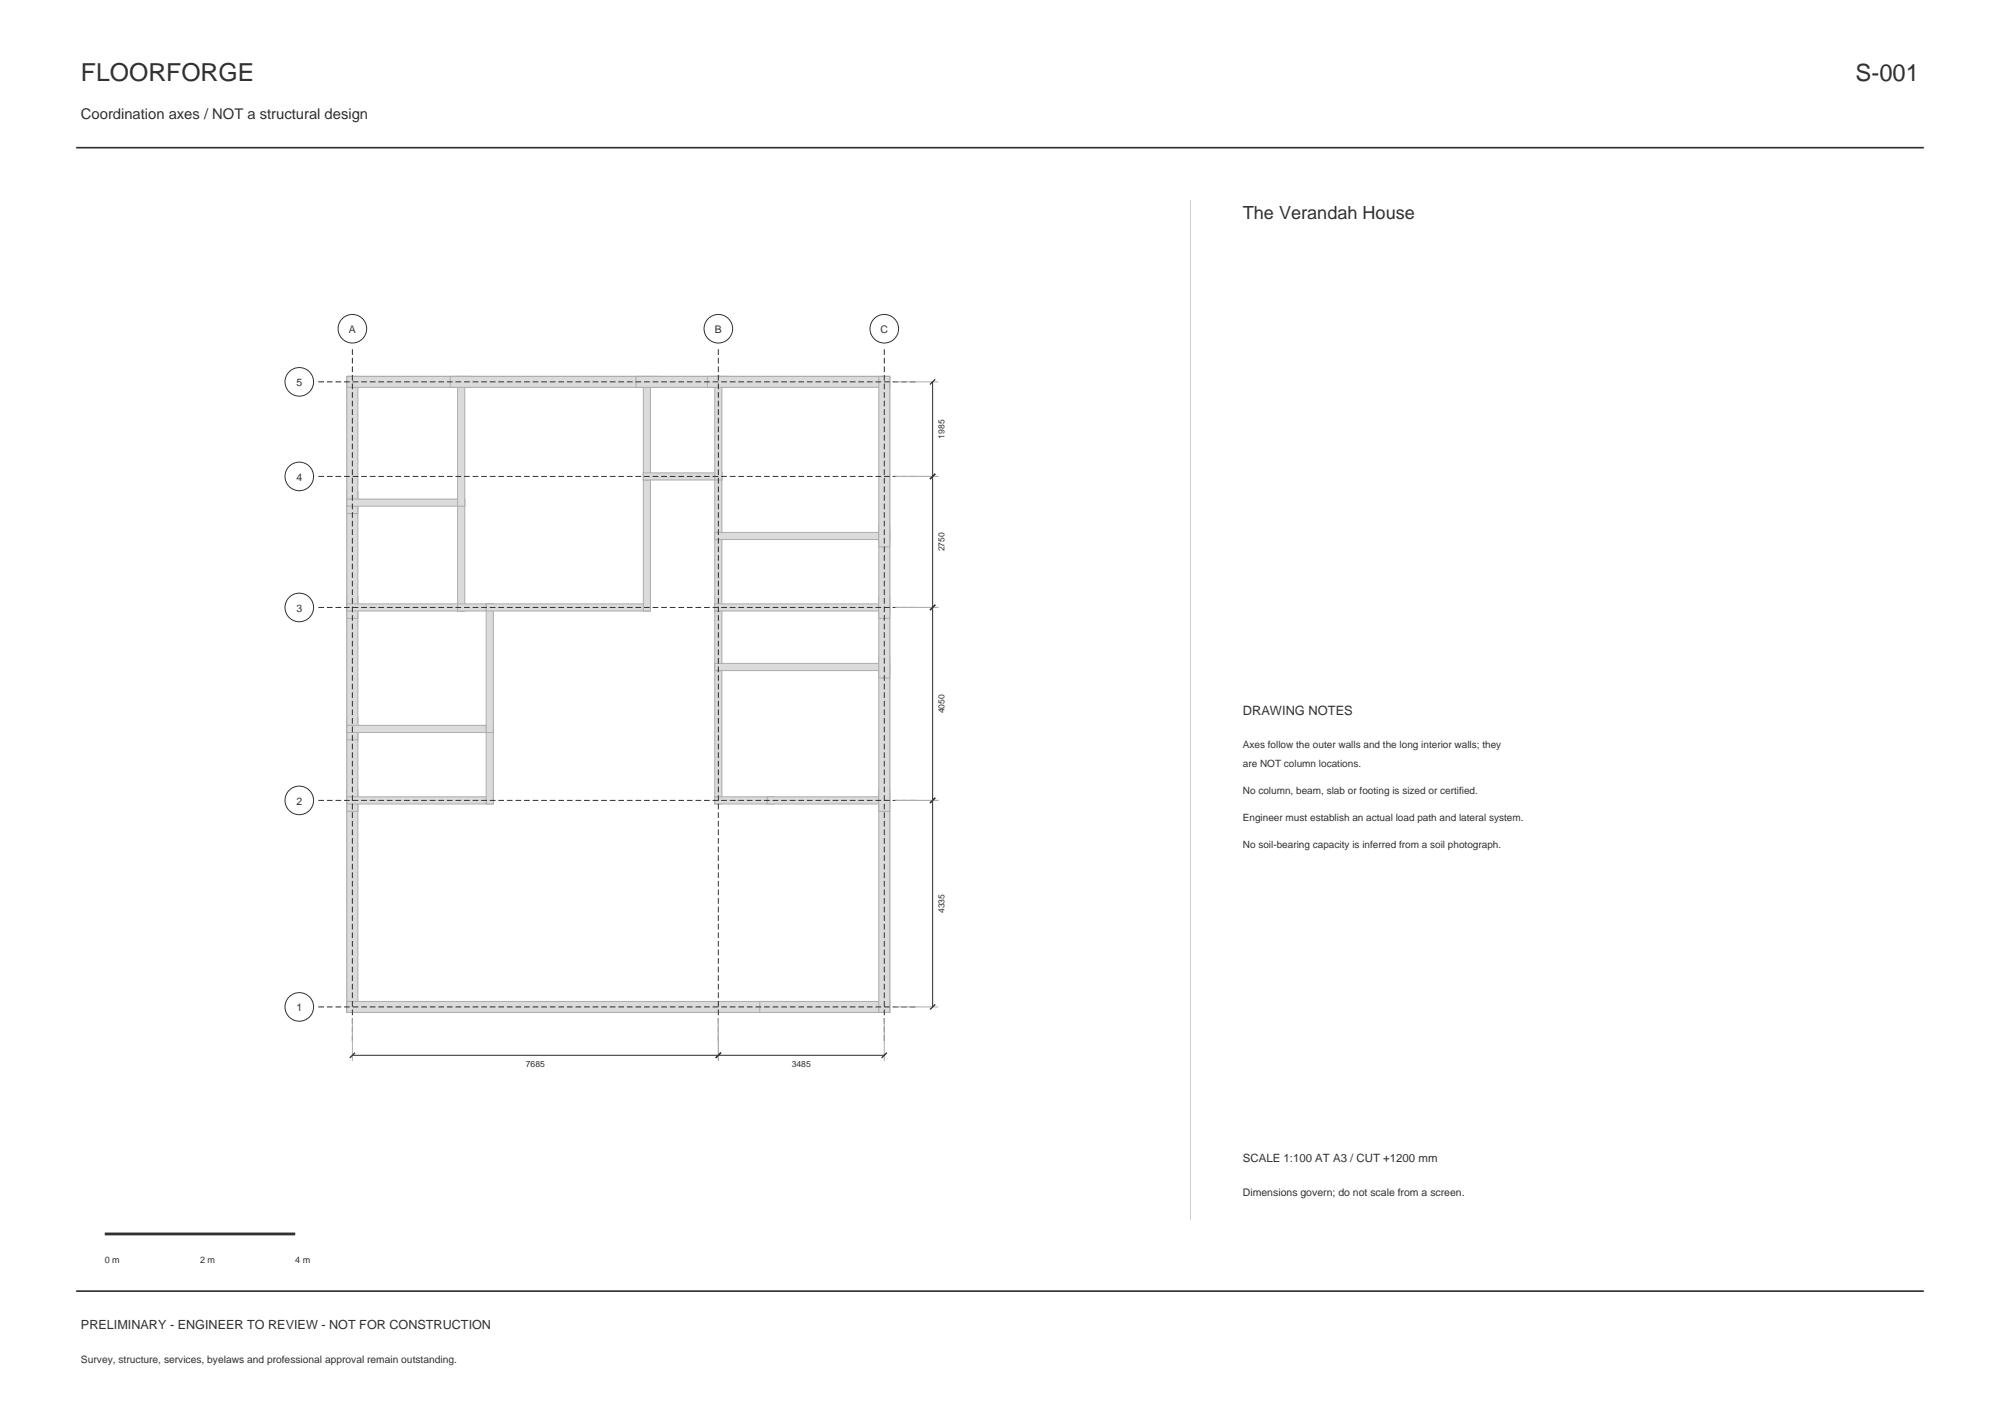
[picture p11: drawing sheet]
<svg xmlns="http://www.w3.org/2000/svg" width="420mm" height="297mm" viewBox="0 0 420 297" stroke-linecap="round" stroke-linejoin="round" font-family="sans-serif">
<path d="M16 31h388M16 271h388" fill="none" stroke="#25372f" stroke-width=".35"/>
<path d="M72.8 79h114v133.5h-114z" fill="none" stroke="#a8afa4" stroke-width=".21"/>
<g fill="#d9ddd6" stroke="#a8afa4" stroke-width=".21">
<path d="M72.8 165.7h2.3v46.8h-2.3z" fill-rule="evenodd"/>
<path d="M72.8 210.2h91.4v2.3h-91.4z" fill-rule="evenodd"/>
<path d="M72.8 150.7h2.3v19.6h-2.3z" fill-rule="evenodd"/>
<path d="M72.8 167.2h30.8v1.6h-30.8z" fill-rule="evenodd"/>
<path d="M72.8 125.2h2.3v30.1h-2.3z" fill-rule="evenodd"/>
<path d="M72.8 152.2h30.8v1.6h-30.8z" fill-rule="evenodd"/>
<path d="M72.8 103.2h2.3v26.6h-2.3z" fill-rule="evenodd"/>
<path d="M72.8 126.8h24.8v1.4h-24.8z" fill-rule="evenodd"/>
<path d="M72.8 79h2.3v28.8h-2.3z" fill-rule="evenodd"/>
<path d="M72.8 104.8h24.8v1.4h-24.8z" fill-rule="evenodd"/>
<path d="M72.8 79h26.3v2.3h-26.3z" fill-rule="evenodd"/>
<path d="M96.1 104.8h1.5v23.4h-1.5z" fill-rule="evenodd"/>
<path d="M96.1 126.8h7.5v1.4h-7.5z" fill-rule="evenodd"/>
<path d="M96.1 79h1.5v27.2h-1.5z" fill-rule="evenodd"/>
<path d="M94.5 79h43.6v2.3h-43.6z" fill-rule="evenodd"/>
<path d="M102.1 152.2h1.5v16.6h-1.5z" fill-rule="evenodd"/>
<path d="M102.1 126.8h1.5v27h-1.5z" fill-rule="evenodd"/>
<path d="M102.1 126.8h34.5v1.4h-34.5z" fill-rule="evenodd"/>
<path d="M135.1 99.2h1.5v29h-1.5z" fill-rule="evenodd"/>
<path d="M135.1 79h1.5v21.8h-1.5z" fill-rule="evenodd"/>
<path d="M135.1 99.2h16.5v1.6h-16.5z" fill-rule="evenodd"/>
<path d="M133.5 79h19.7v2.3h-19.7z" fill-rule="evenodd"/>
<path d="M150.1 139.2h1.5v29.6h-1.5z" fill-rule="evenodd"/>
<path d="M150.1 167.2h12.5v1.6h-12.5z" fill-rule="evenodd"/>
<path d="M150.1 126.8h1.5v14h-1.5z" fill-rule="evenodd"/>
<path d="M150.1 139.2h36.7v1.6h-36.7z" fill-rule="evenodd"/>
<path d="M150.1 111.8h1.5v16.4h-1.5z" fill-rule="evenodd"/>
<path d="M150.1 126.8h36.7v1.4h-36.7z" fill-rule="evenodd"/>
<path d="M150.1 99.2h1.5v14.1h-1.5z" fill-rule="evenodd"/>
<path d="M150.1 111.8h36.7v1.5h-36.7z" fill-rule="evenodd"/>
<path d="M150.1 79h1.5v21.8h-1.5z" fill-rule="evenodd"/>
<path d="M148.5 79h38.3v2.3h-38.3z" fill-rule="evenodd"/>
<path d="M159.5 210.2h27.3v2.3h-27.3z" fill-rule="evenodd"/>
<path d="M161.1 167.2h25.7v1.6h-25.7z" fill-rule="evenodd"/>
<path d="M184.6 165.7h2.2v46.8h-2.2z" fill-rule="evenodd"/>
<path d="M184.6 137.7h2.2v32.6h-2.2z" fill-rule="evenodd"/>
<path d="M184.6 125.2h2.2v17.1h-2.2z" fill-rule="evenodd"/>
<path d="M184.6 110.2h2.2v19.6h-2.2z" fill-rule="evenodd"/>
<path d="M184.6 79h2.2v35.8h-2.2z" fill-rule="evenodd"/>
</g>
<path d="M66.9 80.2h125.9M66.9 100h125.9M66.9 127.5h125.9M66.9 168h125.9M66.9 211.4h125.9M74 218.5v-145.5M150.8 218.5v-145.5M185.7 218.5v-145.5" fill="none" stroke="#25372f" stroke-width=".21" stroke-dasharray="1.2 .6" stroke-linecap="butt"/>
<g fill="none" stroke="#25372f" stroke-width=".21">
<path d="M195.9 80.2v131.2M74 221.5h111.7"/>
<circle cx="74" cy="69" r="3"/>
<circle cx="150.8" cy="69" r="3"/>
<circle cx="185.7" cy="69" r="3"/>
<circle cx="62.8" cy="80.1" r="3"/>
<circle cx="62.8" cy="100" r="3"/>
<circle cx="62.8" cy="127.5" r="3"/>
<circle cx="62.8" cy="168" r="3"/>
<circle cx="62.8" cy="211.3" r="3"/>
</g>
<path d="M188 80.2h9M188 100h9M188 127.5h9M188 168h9M74 213.7v9M150.8 213.7v9M185.7 213.7v9M188 211.4h9" fill="none" stroke="#a8afa4" stroke-width=".21"/>
<path d="M196.4 79.6l-1.1 1.1M196.4 99.4l-1.1 1.2M196.4 127l-1.1 1.1M196.4 167.5l-1.1 1.1M196.4 210.8l-1.1 1.1M74.5 221l-1.1 1.1M151.4 221l-1.1 1.1M186.3 221l-1.2 1.1" fill="none" stroke="#25372f" stroke-width=".28"/>
<path d="M250 42v214" fill="none" stroke="#c9d0c7" stroke-width=".21"/>
<path d="M22 259h40" fill="none" stroke="#25372f" stroke-width=".6"/>
<text font-size="5.2" fill="#25372f" x="17" y="17">FLOORFORGE</text>
<text font-size="5" fill="#25372f" x="389.7" y="17">S-001</text>
<text font-size="3.8" fill="#25372f" x="261" y="46">The Verandah House</text>
<text font-size="3.1" fill="#25372f" x="17" y="25">Coordination axes / NOT a structural design</text>
<text font-size="2.7" fill="#25372f" x="261" y="150">DRAWING NOTES</text>
<text font-size="2.6" fill="#25372f" x="17" y="279">PRELIMINARY - ENGINEER TO REVIEW - NOT FOR CONSTRUCTION</text>
<text font-size="2.4" fill="#25372f" x="261" y="244">SCALE 1:100 AT A3 / CUT +1200 mm</text>
<g font-size="2.2" fill="#25372f">
<text x="73.3" y="69.9">A</text>
<text x="150.1" y="69.9">B</text>
<text x="184.9" y="69.9">C</text>
<text x="62.2" y="81.1">5</text>
<text x="62.2" y="100.9">4</text>
<text x="62.2" y="128.4">3</text>
<text x="62.2" y="168.9">2</text>
<text x="62.2" y="212.3">1</text>
<text x="261" y="251">Dimensions govern; do not scale from a screen.</text>
</g>
<g font-size="2.1" fill="#25372f">
<text x="261" y="157">Axes follow the outer walls and the long interior walls; they</text>
<text x="261" y="160.9">are NOT column locations.</text>
<text x="261" y="166.6">No column, beam, slab or footing is sized or certified.</text>
<text x="261" y="172.3">Engineer must establish an actual load path and lateral system.</text>
<text x="261" y="178">No soil-bearing capacity is inferred from a soil photograph.</text>
<text x="17" y="286">Survey, structure, services, byelaws and professional approval remain outstanding.</text>
</g>
<g font-size="1.9" fill="#25372f">
<text x="22" y="265">0 m</text>
<text x="42" y="265">2 m</text>
<text x="62" y="265">4 m</text>
</g>
<g font-size="1.8" fill="#25372f">
<text x="198.4" y="92.1" transform="rotate(-90 198.4 92.1)">1985</text>
<text x="198.4" y="115.8" transform="rotate(-90 198.4 115.8)">2750</text>
<text x="198.4" y="149.8" transform="rotate(-90 198.4 149.8)">4050</text>
<text x="198.4" y="191.7" transform="rotate(-90 198.4 191.7)">4335</text>
<text x="110.4" y="224">7685</text>
<text x="166.3" y="224">3485</text>
</g>
</svg>
